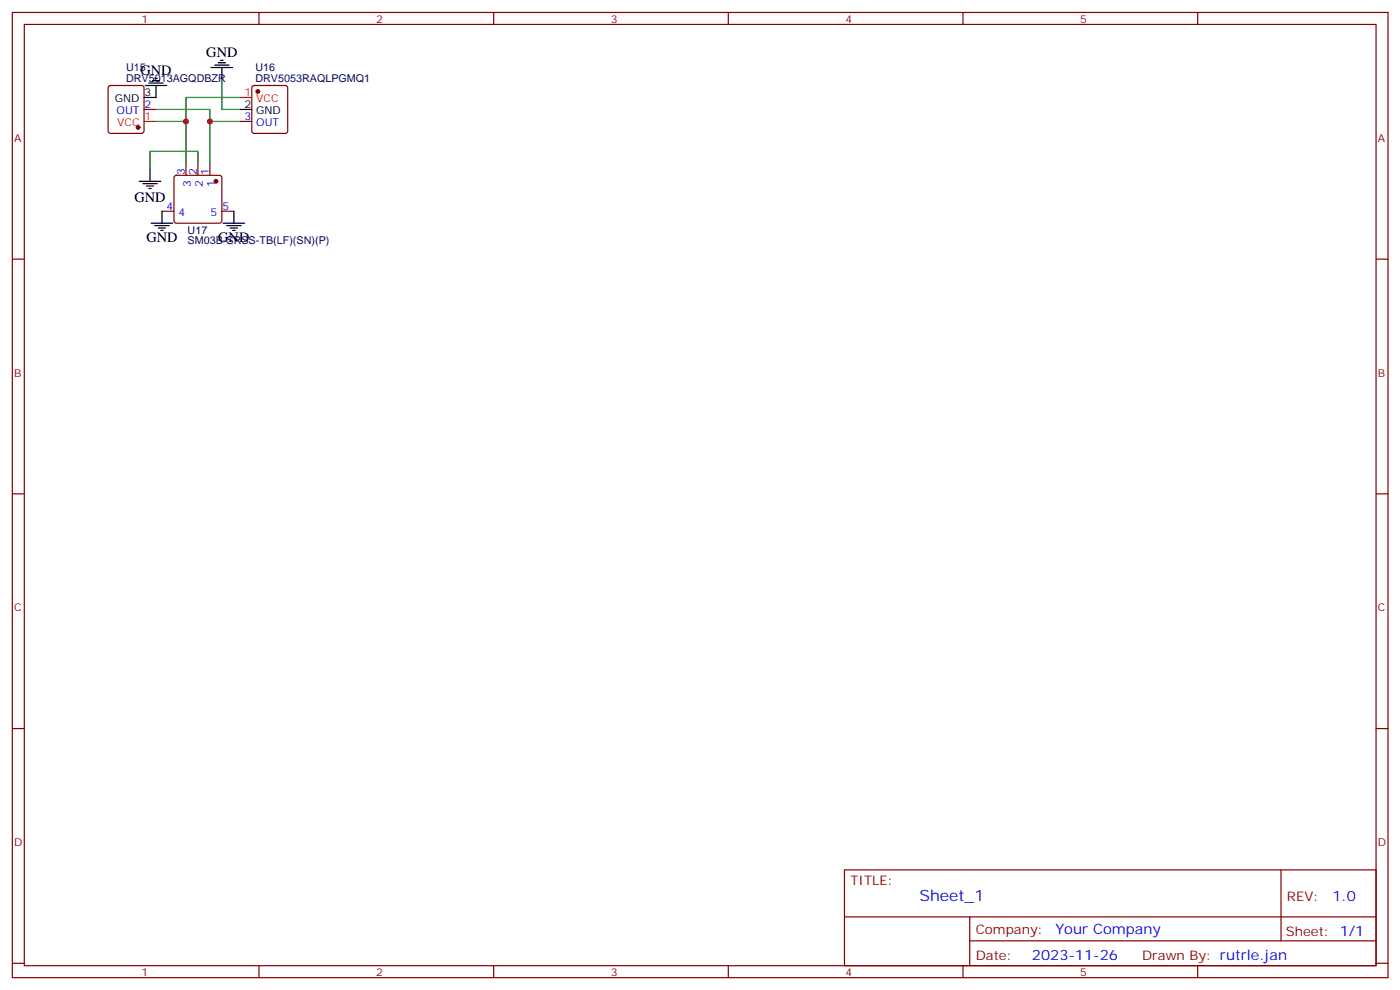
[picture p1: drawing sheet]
<svg xmlns="http://www.w3.org/2000/svg" width="413mm" height="292mm" viewBox="0 0 413 292" stroke-linecap="round" stroke-linejoin="round" font-family="sans-serif">
<g fill="none" stroke="#870000" stroke-width=".35">
<path d="M3.6 3.7h405.4v284.3h-405.4zM7.2 7.2h398.2v277.3h-398.2zM76.3 3.7v3.5M145.5 3.7v3.5M214.6 3.7v3.5M283.7 3.7v3.5M352.9 3.7v3.5M32.1 25.4l.5-.2h9.1l.5 .2 .2 .5v12.7l-.2 .5-.5 .2h-9.1l-.5-.2-.2-.5v-12.7zM42.4 32.2h3.6M70.7 35.8h3.5M74.4 25.4l.5-.2h9.2l.5 .2 .2 .5v12.7l-.3 .5-.4 .2h-9.2l-.5-.2-.2-.5v-12.7zM51.5 51.9l.5-.3h12.7l.5 .3 .2 .5v12.7l-.3 .5-.4 .2h-12.7l-.5-.3-.2-.4v-12.7z"/>
<path d="M54.8 48.1v3.5M58.3 48.1v3.5M61.8 48.1v3.5M3.6 76.3h3.6M47.7 62.2h3.6M65.4 62.2h3.5M405.4 76.3h3.6M3.6 145.5h3.6M405.4 145.5h3.6M3.6 214.6h3.6M405.4 214.6h3.6M248.8 256.3h156.6v28.2h-156.6z"/>
<path d="M377.4 256.3v20.9M248.8 270.1h156.5M285.7 277.2h119.6M285.7 270.1v14.1M3.6 283.8h3.6M76.3 284.5v3.5M145.5 284.5v3.5M214.6 284.5v3.5M283.7 284.5v3.5M352.9 284.5v3.5M405.4 283.8h3.6"/>
</g>
<g fill="#870000" stroke="#870000" stroke-width=".35">
<circle cx="63.6" cy="53.4" r=".53"/>
<circle cx="40.7" cy="37.5" r=".53"/>
<circle cx="76" cy="27" r=".53"/>
</g>
<g fill="none" stroke="#000" stroke-width=".35">
<path d="M62.2 19.9h6.3M63.3 19.2h4.2M64.3 18.5h2.1M65 17.8h.7M65.4 19.9v3.5M42.8 25.2h6.3M43.9 24.5h4.2M44.9 23.8h2.1M45.6 23.1h.7M46 25.2v3.5h-3.6M70.7 32.2h3.5M41 53.4h6.4"/>
<path d="M42.1 54.1h4.2M43.1 54.8h2.2M43.9 55.5h.7M44.2 49.9v3.5M44.6 65.8h6.3M45.6 66.5h4.2M46.7 67.2h2.1M47.4 67.9h.7M47.7 62.2v3.6M65.7 65.8h6.4M66.8 66.5h4.2M67.8 67.2h2.2"/>
<path d="M68.5 67.9h.8M68.9 62.2v3.6"/>
</g>
<path d="M42.4 35.8h3.6M70.7 28.7h3.5" fill="none" stroke="#f00" stroke-width=".35"/>
<path d="M46 35.8h8.8v12.3M46 32.2h15.8v3.6M65.4 23.4v8.8h5.3M70.7 28.7h-15.9v7.1M70.7 35.8h-8.9v12.3M58.3 48.1v-3.5h-14.1v5.3" fill="none" stroke="#008700" stroke-width=".35"/>
<g fill="#c00">
<circle cx="54.8" cy="35.8" r=".88"/>
<circle cx="61.8" cy="35.8" r=".88"/>
</g>
<text font-size="4.6" fill="#00f" x="270.9" y="265.3">Sheet_1</text>
<g font-size="4.2">
<text x="60.8" y="16.7">GND</text>
<text x="41.4" y="22">GND</text>
<text x="39.6" y="59.4">GND</text>
<text x="43.1" y="71.4">GND</text>
<text x="64.3" y="71.4">GND</text>
</g>
<g font-size="4.2" fill="#00f">
<text x="392.6" y="265.5">1.0</text>
<text x="311" y="275.1">Your Company</text>
<text x="304.1" y="282.9">2023-11-26</text>
</g>
<g font-size="3.9" fill="#800">
<text x="250.6" y="260.8">TITLE:</text>
<text x="379.2" y="265.5">REV:</text>
<text x="287.5" y="275">Company:</text>
<text x="378.9" y="275.7">Sheet: 1/1</text>
<text x="287.5" y="282.7">Date:</text>
<text x="336.5" y="282.8">Drawn By: rutrle.jan</text>
</g>
<g font-size="3.2" fill="#800">
<text x="41.7" y="6.7">1</text>
<text x="110.9" y="6.7">2</text>
<text x="180" y="6.7">3</text>
<text x="249.2" y="6.7">4</text>
<text x="318.3" y="6.7">5</text>
<text x="4.2" y="41.8">A</text>
<text x="406" y="41.8">A</text>
<text x="4.2" y="110.9">B</text>
<text x="406" y="110.9">B</text>
<text x="4.2" y="180.1">C</text>
<text x="406" y="180.1">C</text>
<text x="4.2" y="249.2">D</text>
<text x="406" y="249.2">D</text>
<text x="41.7" y="287.5">1</text>
<text x="110.9" y="287.5">2</text>
<text x="180" y="287.5">3</text>
<text x="249.2" y="287.5">4</text>
<text x="318.3" y="287.5">5</text>
</g>
<g font-size="3.2" fill="#000080">
<text x="37.1" y="21">U15</text>
<text x="75.2" y="20.8">U16</text>
<text x="37.1" y="24.1">DRV5013AGQDBZR</text>
<text x="75.2" y="24">DRV5053RAQLPGMQ1</text>
<text x="55.3" y="72">SM03B-SRSS-TB(LF)(SN)(P)</text>
<text x="55.3" y="68.8">U17</text>
</g>
<g font-size="3.2">
<text x="42.6" y="28.4">3</text>
<text x="33.9" y="30.1">GND</text>
<text x="72" y="31.9">2</text>
<text x="75.5" y="33.7">GND</text>
</g>
<g font-size="3.2" fill="#f00">
<text x="72" y="28.4">1</text>
<text x="42.6" y="35.4">1</text>
<text x="75.5" y="30.1">VCC</text>
<text x="34.5" y="37.2">VCC</text>
</g>
<g font-size="3.2" fill="#00f">
<text x="34.4" y="33.7">OUT</text>
<text x="42.6" y="31.9">2</text>
<text x="72" y="35.4">3</text>
<text x="75.5" y="37.2">OUT</text>
<text x="54.4" y="51.5" transform="rotate(-90 54.4 51.5)">3</text>
<text x="58" y="51.5" transform="rotate(-90 58 51.5)">2</text>
<text x="61.5" y="51.5" transform="rotate(-90 61.5 51.5)">1</text>
<text x="56.2" y="55" transform="rotate(-90 56.2 55)">3</text>
<text x="59.7" y="55" transform="rotate(-90 59.7 55)">2</text>
<text x="63.3" y="55" transform="rotate(-90 63.3 55)">1</text>
<text x="49.1" y="61.9">4</text>
<text x="52.6" y="63.6">4</text>
<text x="62.1" y="63.6">5</text>
<text x="65.5" y="61.9">5</text>
</g>
</svg>
